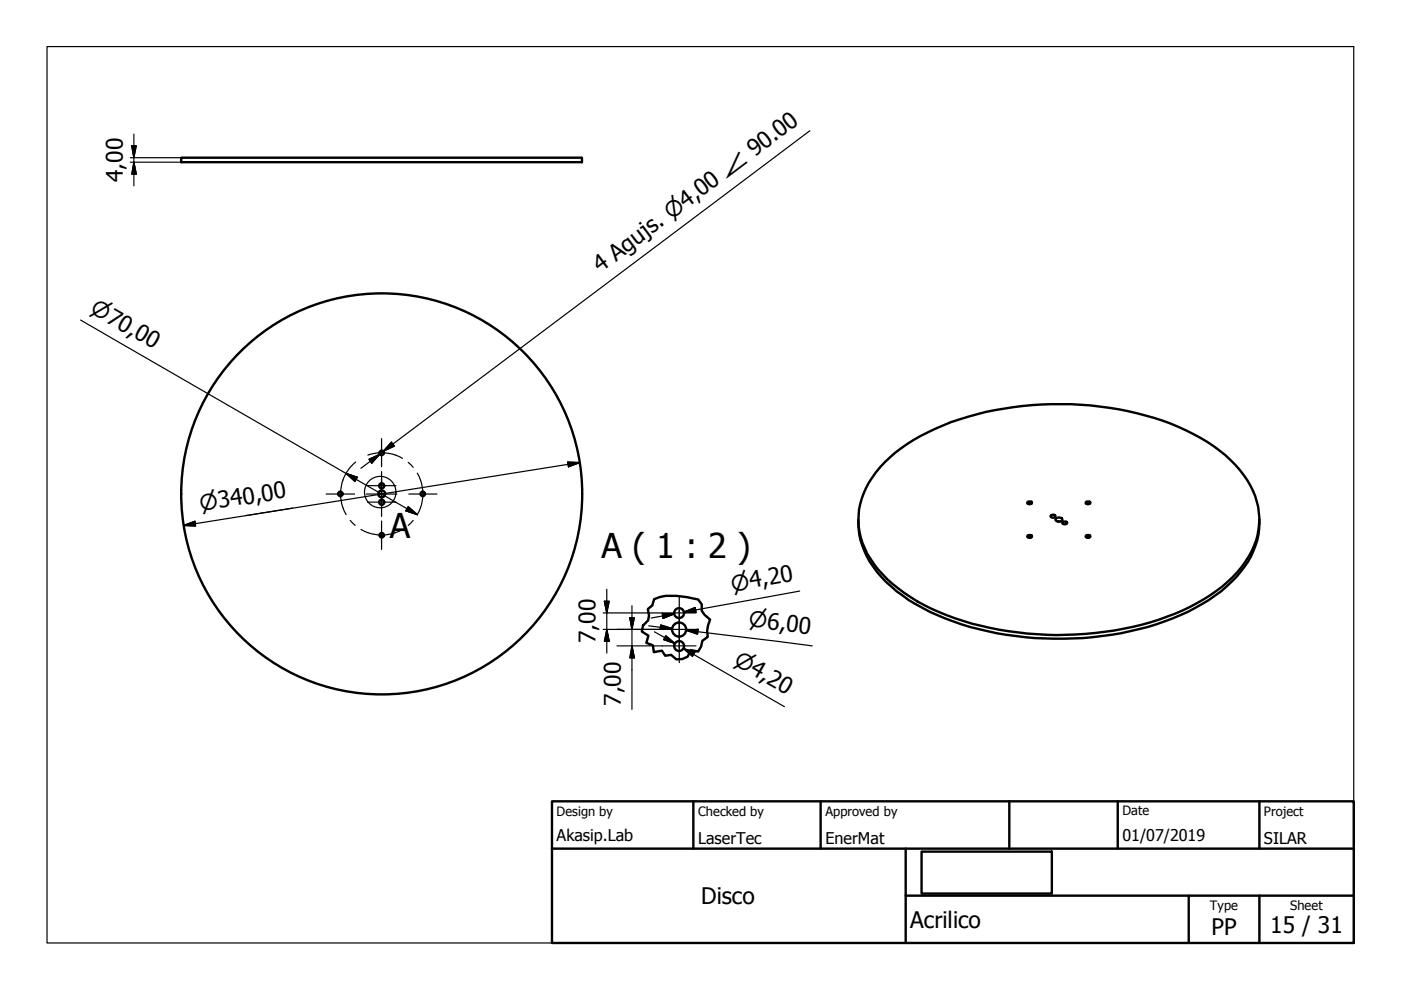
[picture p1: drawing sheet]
<svg xmlns="http://www.w3.org/2000/svg" width="297mm" height="210mm" viewBox="0 0 297 210" stroke-linecap="round" stroke-linejoin="round" font-family="sans-serif">
<!-- layer: Visible (ISO) -->
<g fill="none" stroke="#000" stroke-width=".51">
<path d="M38.4 33.4h85v1h-85zM187.6 98a41 41 0 0 1 17.6-9.6 68.9 68.9 0 0 1 44.7 2.1 31.7 31.7 0 0 1 14.5 11.3 15.2 15.2 0 0 1-1.1 18.4 36.6 36.6 0 0 1-17.7 11.2 69.7 69.7 0 0 1-44.8-.9 34.5 34.5 0 0 1-15.4-10.8 15.2 15.2 0 0 1 .3-19.6zM182 110.1a17.9 17.9 0 0 0 7 14.3 43.2 43.2 0 0 0 18.5 9 70.8 70.8 0 0 0 39.5-1.7 35.3 35.3 0 0 0 16-10.4 16.4 16.4 0 0 0 4-11.2M217.9 106.8h.8M217.9 106.4l.6-.1 .3 .2a.49 .49 0 0 1-.5 .4 .49 .49 0 0 1-.5-.4zM217.9 113.9h.8M217.9 113.5l.6-.1 .3 .2a.48 .48 0 0 1-.5 .4 .48 .48 0 0 1-.5-.4zM218.1 114h.5M218.1 106.8h.5M222.8 109.3l.7-.2 .3 .2a.52 .52 0 0 1-.5 .5 .52 .52 0 0 1-.5-.4zM223.8 110a.84 .84 0 0 1 1.4 .3 .83 .83 0 0 1-.8 .3 .83 .83 0 0 1-.6-.6zM224.3 110.6h.4"/>
<path d="M225.3 110.7l.6-.1 .4 .2a.52 .52 0 0 1-.6 .4 .52 .52 0 0 1-.5-.4zM230.2 113.6a.51 .51 0 0 1 .5-.2 .51 .51 0 0 1 .4 .4l-.5 .2-.3-.1zM230.2 106.5a.51 .51 0 0 1 .5-.2 .51 .51 0 0 1 .4 .4l-.5 .2-.3-.1zM230.3 113.9h.7M230.3 106.8h.7M230.4 106.8h.5M230.4 114h.5"/>
<circle cx="80.9" cy="96" r=".48"/>
<circle cx="72.2" cy="104.7" r=".48"/>
<circle cx="80.9" cy="106.5" r=".54"/>
<circle cx="80.9" cy="103" r=".54"/>
<circle cx="80.9" cy="104.7" r=".73"/>
<circle cx="80.9" cy="113.5" r=".48"/>
<circle cx="80.9" cy="104.7" r="42.5"/>
<circle cx="89.6" cy="104.7" r=".48"/>
<circle cx="144" cy="133.5" r="1.49"/>
<circle cx="144" cy="130" r="1.05"/>
<circle cx="144" cy="137" r="1.05"/>
</g>
<g fill="#000">
<circle cx="253.5" cy="92.2" r=".25"/>
<circle cx="123.4" cy="103.2" r=".25"/>
</g>
<!-- layer: Break Line (ISO) -->
<path d="M138.7 127a9.2 9.2 0 0 1 5.8-.5l3.5 .6 .8 1v1.4l.6 .9 1.2 1-.5 1.2-.2 1.2 .2 1.2-1.2 .9-.2 1.2-.7 1-1.6-.3-.6 1.4-1.1 .5-1.3 .1-1.1-1-1.3 .2-.7-1-1.7 .3-.2-1.5-1.4-.5 .5-1.5-1.4-.9 .2-1.3 1.1-1.1 .2-1-.2-1.4 .9-.7z" fill="none" stroke="#000" stroke-width=".51"/>
<!-- layer: Detail Boundary (ISO) -->
<circle cx="80.6" cy="104.3" r="3.3" fill="none" stroke="#000" stroke-width=".25"/>
<!-- layer: Sketch Geometry (ISO) -->
<path d="M10 9.9h277v190h-277z" fill="none" stroke="#000" stroke-width=".25"/>
<!-- layer: Title (ISO) -->
<path d="M117 169.9h170v30h-170zM117 179.9h170M147 169.9v10M174 169.9v10M192 179.9v20M214 169.9v10M237 169.9v10M267 169.9v10M192 189.9h95M195.4 180.6h27.6v8.9h-27.6zM252 189.9v10M267 189.9v10" fill="none" stroke="#000" stroke-width=".51"/>
<!-- layer: Center Mark (ISO) -->
<g fill="none" stroke="#000" stroke-width=".25">
<path d="M80.9 93v6M80.9 100v6M69.2 104.7h6M77.7 104.7h6.4M77.9 103h6M77.9 106.5h6M80.9 101.5v6.5M80.9 110.5v6M80.9 103.5v6M86.7 104.7h5.9M140 133.4h8M140.5 130h7.1"/>
<path d="M140.5 136.9h7.1M144 129.4v8M144 126.4v7.1M144 133.4v7.1"/>
</g>
<!-- layer: Centerline (ISO) -->
<path d="M78 96.5a8.7 8.7 0 0 1 7.3 .7M86.6 98l1 1.1M72.7 101.8a8.7 8.7 0 0 0 .7 7.3M74.3 110.3l1 1.1M76.5 112.3a8.7 8.7 0 0 0 8.8 0M87.6 110.3l-1 1.1M88.5 100.3a8.7 8.7 0 0 1 0 8.8" fill="none" stroke="#000" stroke-width=".25"/>
<!-- layer: Dimension (ISO) -->
<g fill="none" stroke="#000" stroke-width=".25">
<path d="M27.6 34.4h10.8M27.6 33.4h10.8M27.9 30.9h1l-.5 2.5zM28.4 34.4l.5 2.5h-1zM28.4 28.4v11M171.7 27.7l-90.4 68 2-1.5M17.1 67.9l71.4 41.2M75.4 97.9l-1.8 2.1-.9 1.8M78.2 97.4l2.3-1.1-1.7 1.9zM80.5 96.3l-4 3M83 93.8l.6 .8-2.3 1.1zM120.3 98l2.6 .1-2.4 .9z"/>
<path d="M122.9 98.1l-84 13.3M38.9 111.4l2.4-.9 .2 1zM73.3 100.4l2.5 .8-.6 .9zM86.6 107.4l1.9 1.7-2.5-.8zM127.9 133.4h12.1M127.9 130h12.6M128.1 127.5h1.1l-.5 2.5zM128.7 133.4l.5 2.6h-1.1zM128.7 124.9v13.6M130.8 136.9h9.7M133.5 131h1l-.5 2.4zM134 136.9l.5 2.6h-1z"/>
<path d="M134 128.4v22M137.5 132.7l5 .6M138.7 134l4.4 2.4M140.1 132.5l2.4 .8-2.5 .1zM140.4 130.1h2.6l-2.4 1zM141.2 134.8l1.9 1.6-2.4-.8zM143 130.1l-5 .9M144.9 137.5l2.4 .8-.5 .9zM145 129.8l2.4-1 .2 1zM145.5 133.6l2.5-.2-.1 1.1zM147.1 138.7l-2.2-1.2 21.4 12.3M148 134l-2.5-.4 26.7 3.3"/>
<path d="M169.5 125.3l-24.5 4.5 2.5-.5"/>
</g>
<g fill="#000" stroke="#000" stroke-width=".25">
<path d="M27.9 30.9l.5 2.5zM27.9 30.9h1l-.5 2.5zM28.4 34.4l.5 2.5zM28.4 34.4l.5 2.5h-1zM80.5 96.3l-1.7 1.9zM78.2 97.4l2.3-1.1-1.7 1.9zM83 93.8l-1.7 1.9zM83 93.8l.6 .8-2.3 1.1zM120.5 99l2.4-.9zM120.3 98l2.6 .1-2.4 .9zM38.9 111.4l2.4-.9zM38.9 111.4l2.4-.9 .2 1z"/>
<path d="M73.3 100.4l2.5 .8zM73.3 100.4l2.5 .8-.6 .9zM86 108.3l2.5 .8zM86.6 107.4l1.9 1.7-2.5-.8zM128.1 127.5l.6 2.5zM128.1 127.5h1.1l-.5 2.5zM128.7 133.4l.5 2.6zM128.7 133.4l.5 2.6h-1.1zM133.5 131l.5 2.4zM133.5 131h1l-.5 2.4zM134 136.9l.5 2.6zM134 136.9l.5 2.6h-1z"/>
<path d="M140 133.4l2.5-.1zM140.1 132.5l2.4 .8-2.5 .1zM140.6 131.1l2.4-1zM140.4 130.1h2.6l-2.4 1zM140.7 135.6l2.4 .8zM141.2 134.8l1.9 1.6-2.4-.8zM144.9 137.5l2.4 .8zM144.9 137.5l2.4 .8-.5 .9zM145 129.8l2.4-1zM145 129.8l2.4-1 .2 1zM145.5 133.6l2.5-.2zM145.5 133.6l2.5-.2-.1 1.1z"/>
</g>
<g font-size="7.2">
<text x="82.7" y="114.1">A</text>
<text x="127.5" y="118.4">A ( 1 : 2 )</text>
</g>
<g font-size="4.8">
<text x="26" y="38.6" transform="rotate(-90 26 38.6)">4,00</text>
<text x="127.3" y="57.9" transform="rotate(-37 127.3 57.9)">4 Agujs. ⌀4,00 ∠ 90.00</text>
<text x="126.2" y="136.4" transform="rotate(-90 126.2 136.4)">7,00</text>
<text x="131.6" y="149.6" transform="rotate(-90 131.6 149.6)">7,00</text>
<text x="148.7" y="191.7">Disco</text>
<text x="193" y="196.7">Acrilico</text>
<text x="269.3" y="197.8">15 / 31</text>
<text x="256.9" y="198.2">PP</text>
</g>
<g font-size="4.6">
<text x="18.9" y="66.2" transform="rotate(30 18.9 66.2)">⌀70,00</text>
<text x="42.6" y="108.4" transform="rotate(-9 42.6 108.4)">⌀340,00</text>
<text x="155.3" y="125.4" transform="rotate(-10 155.3 125.4)">⌀4,20</text>
<text x="158.6" y="132.8" transform="rotate(7 158.6 132.8)">⌀6,00</text>
<text x="155.4" y="140.8" transform="rotate(30 155.4 140.8)">⌀4,20</text>
</g>
<g font-size="3.4">
<text x="118" y="178.2">Akasip.Lab</text>
<text x="148" y="178.9">LaserTec</text>
<text x="175" y="178.9">EnerMat</text>
<text x="238" y="178.3">01/07/2019</text>
<text x="268" y="178.9">SILAR</text>
</g>
<g font-size="2.7">
<text x="118" y="173">Design by</text>
<text x="148" y="173">Checked by</text>
<text x="175" y="173">Approved by</text>
<text x="238" y="172.9">Date</text>
<text x="268" y="172.9">Project</text>
<text x="256.5" y="192.9">Type</text>
<text x="273.6" y="193">Sheet</text>
</g>
</svg>
